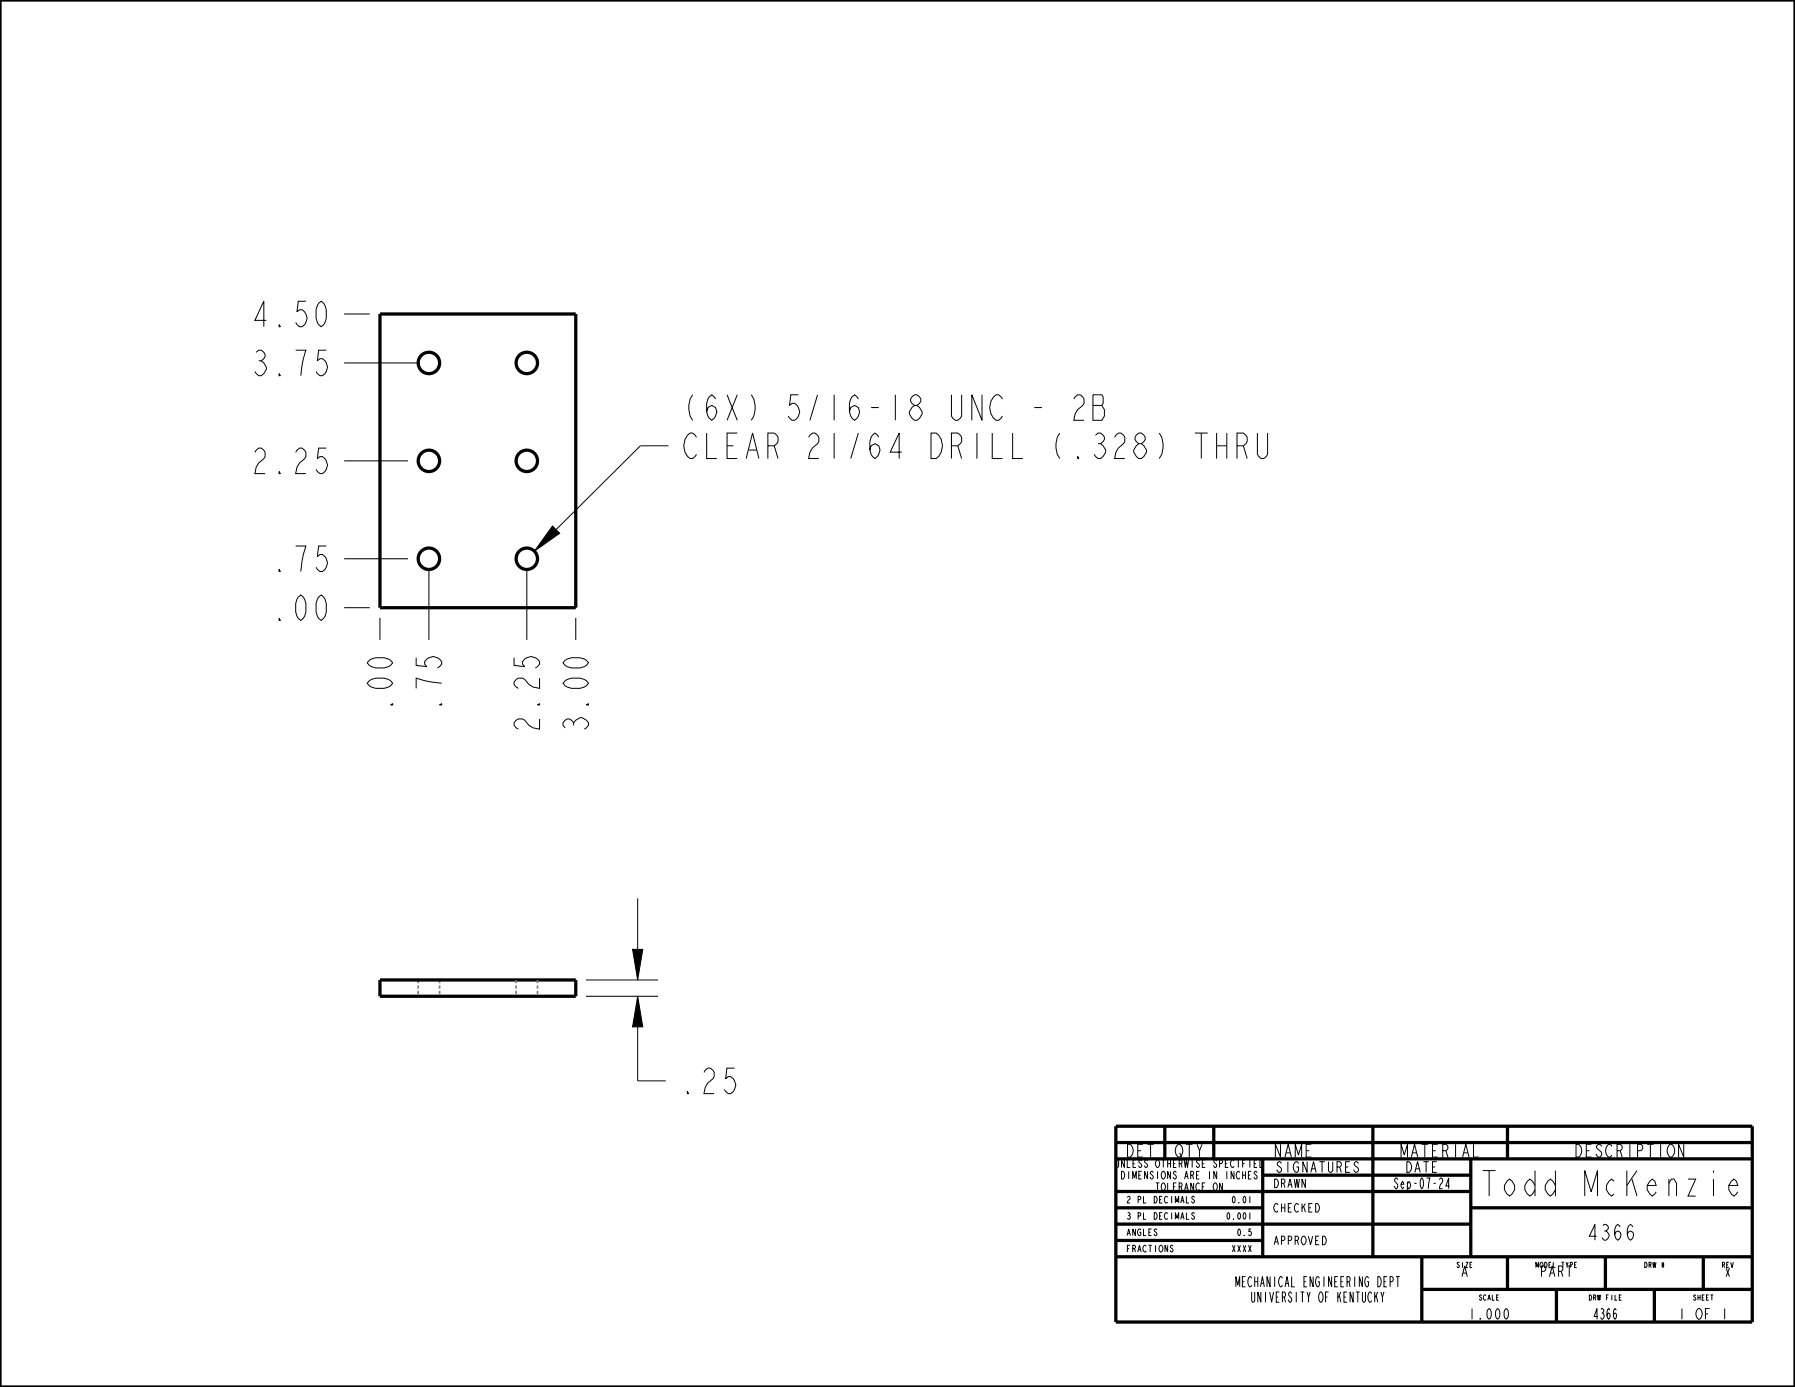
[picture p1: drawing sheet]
<svg xmlns="http://www.w3.org/2000/svg" width="279mm" height="216mm" viewBox="0 0 279 216" stroke-linecap="round" stroke-linejoin="round" font-family="sans-serif">
<path d="M86 81.9l1.1 1.1-3.9 2.8zM99.3 155.1l.8 4.7h-1.6zM98.5 147.8h1.6l-.8 4.7z" fill="#000"/>
<g fill="none" stroke="#000" stroke-width=".16">
<path d="M53.6 56.5h11.6M53.6 48.9h4M53.6 71.7h9.9M104 69.4h-4.3l-13.1 13M53.6 94.6h4M53.6 87h9.9M59.1 96.2v3.4M66.8 88.6v11M82 88.6v11M86 81.9l1.1 1.1-3.9 2.8zM89.6 96.2v3.4M99.3 139.8v8"/>
<path d="M91.2 155.1h11.2M91.2 152.5h11.2M98.5 147.8h1.6l-.8 4.7zM99.3 155.1l.8 4.7h-1.6zM99.3 159.8v8.4h4.3"/>
</g>
<g fill="none" stroke="#000" stroke-width=".51">
<path d="M0 0h279.4v215.9h-279.4zM59.1 48.9h30.5v45.7h-30.5zM59.1 152.5h30.5v2.6h-30.5zM173.7 175.3h99v30.5h-99zM173.7 177.8h99M181.3 175.3v5.1M188.9 175.3v5.1M213.7 175.3v20.3M234.6 175.3v5.1M173.7 195.6h99M173.7 193.1h22.8M173.7 190.5h55.2"/>
<path d="M173.7 188h22.8M173.7 185.5h55.2M173.7 180.4h99M196.5 182.9h32.4M196.5 180.4v15.2M221.3 195.6v10.2M228.9 188h43.8M228.9 180.4v15.2M234.6 195.6v5.1M249.9 195.6v5.1M265.1 195.6v5.1M221.3 200.7h51.4"/>
<path d="M242.3 200.7v5.1M257.5 200.7v5.1"/>
<circle cx="66.8" cy="56.5" r="1.67"/>
<circle cx="82" cy="56.5" r="1.67"/>
<circle cx="66.8" cy="71.7" r="1.67"/>
<circle cx="82" cy="71.7" r="1.67"/>
<circle cx="66.8" cy="87" r="1.67"/>
<circle cx="82" cy="87" r="1.67"/>
</g>
<path d="M65.1 152.5v.5M65.1 153.4v.5M65.1 154.2v.5M68.4 152.5v.5M68.4 153.4v.5M68.4 154.2v.5M80.3 152.5v.5M80.3 153.4v.5M80.3 154.2v.5M83.7 152.5v.5M83.7 153.4v.5M83.7 154.2v.5" fill="none" stroke="#78787d" stroke-width=".25"/>
<g font-size="5.2">
<text x="38.9" y="50.9">4.50</text>
<text x="38.9" y="58.5">3.75</text>
<text x="106" y="65.4">(6X) 5/16-18 UNC - 2B</text>
<text x="106" y="71.4">CLEAR 21/64 DRILL ( .328) THRU</text>
<text x="38.9" y="73.7">2.25</text>
<text x="42.1" y="89">.75</text>
<text x="42.1" y="96.6">.00</text>
<text x="61.1" y="111.1" transform="rotate(-90 61.1 111.1)">.00</text>
<text x="68.7" y="111.1" transform="rotate(-90 68.7 111.1)">.75</text>
<text x="84" y="114.3" transform="rotate(-90 84 114.3)">2.25</text>
<text x="91.6" y="114.3" transform="rotate(-90 91.6 114.3)">3.00</text>
<text x="105.6" y="170.2">.25</text>
<text x="230.7" y="186.2">Todd McKenzie</text>
</g>
<text font-size="3.2" x="247" y="193">4366</text>
<g font-size="2.6">
<text x="175.2" y="180.1">DET</text>
<text x="182.8" y="180.1">QTY</text>
<text x="198.2" y="180.1">NAME</text>
<text x="217.9" y="180.1">MATERIAL</text>
<text x="245.1" y="180.1">DESCRIPTION</text>
</g>
<g font-size="2.2">
<text x="198.6" y="182.5">SIGNATURES</text>
<text x="216.9" y="185">Sep-07-24</text>
<text x="218.7" y="182.5">DATE</text>
<text x="227.3" y="198.7">A</text>
<text x="239.7" y="198.7">PART</text>
<text x="228.5" y="205.3">1.000</text>
<text x="247.9" y="205.3">4366</text>
<text x="261.2" y="205.3">1 OF 1</text>
</g>
<g font-size="2.1">
<text x="192.5" y="200.3">MECHANICAL ENGINEERING DEPT</text>
<text x="194.8" y="202.7">UNIVERSITY OF KENTUCKY</text>
</g>
<g font-size="1.7">
<text x="198.1" y="184.9">DRAWN</text>
<text x="198.1" y="188.7">CHECKED</text>
<text x="198.1" y="193.8">APPROVED</text>
<text x="268.4" y="198.7">X</text>
</g>
<g font-size="1.6">
<text x="173.7" y="181.7">UNLESS OTHERWISE SPECIFIED</text>
<text x="174.6" y="183.5">DIMENSIONS ARE IN INCHES</text>
<text x="179.9" y="185.3">TOLERANCE ON</text>
</g>
<g font-size="1.4">
<text x="175.3" y="189.8">3 PL DECIMALS</text>
<text x="175.3" y="187.3">2 PL DECIMALS</text>
<text x="190.9" y="189.8">0.001</text>
<text x="191.7" y="187.3">0.01</text>
<text x="175.3" y="194.9">FRACTIONS</text>
<text x="175.3" y="192.3">ANGLES</text>
<text x="191.7" y="194.9">XXXX</text>
<text x="192.5" y="192.3">0.5</text>
</g>
<g font-size="1.1">
<text x="226.7" y="197.3">SIZE</text>
<text x="239" y="197.3">MODEL TYPE</text>
<text x="255.9" y="197.3">DRW #</text>
<text x="268" y="197.3">REV</text>
<text x="230.2" y="202.4">SCALE</text>
<text x="247.3" y="202.4">DRW FILE</text>
<text x="263.5" y="202.4">SHEET</text>
</g>
</svg>
